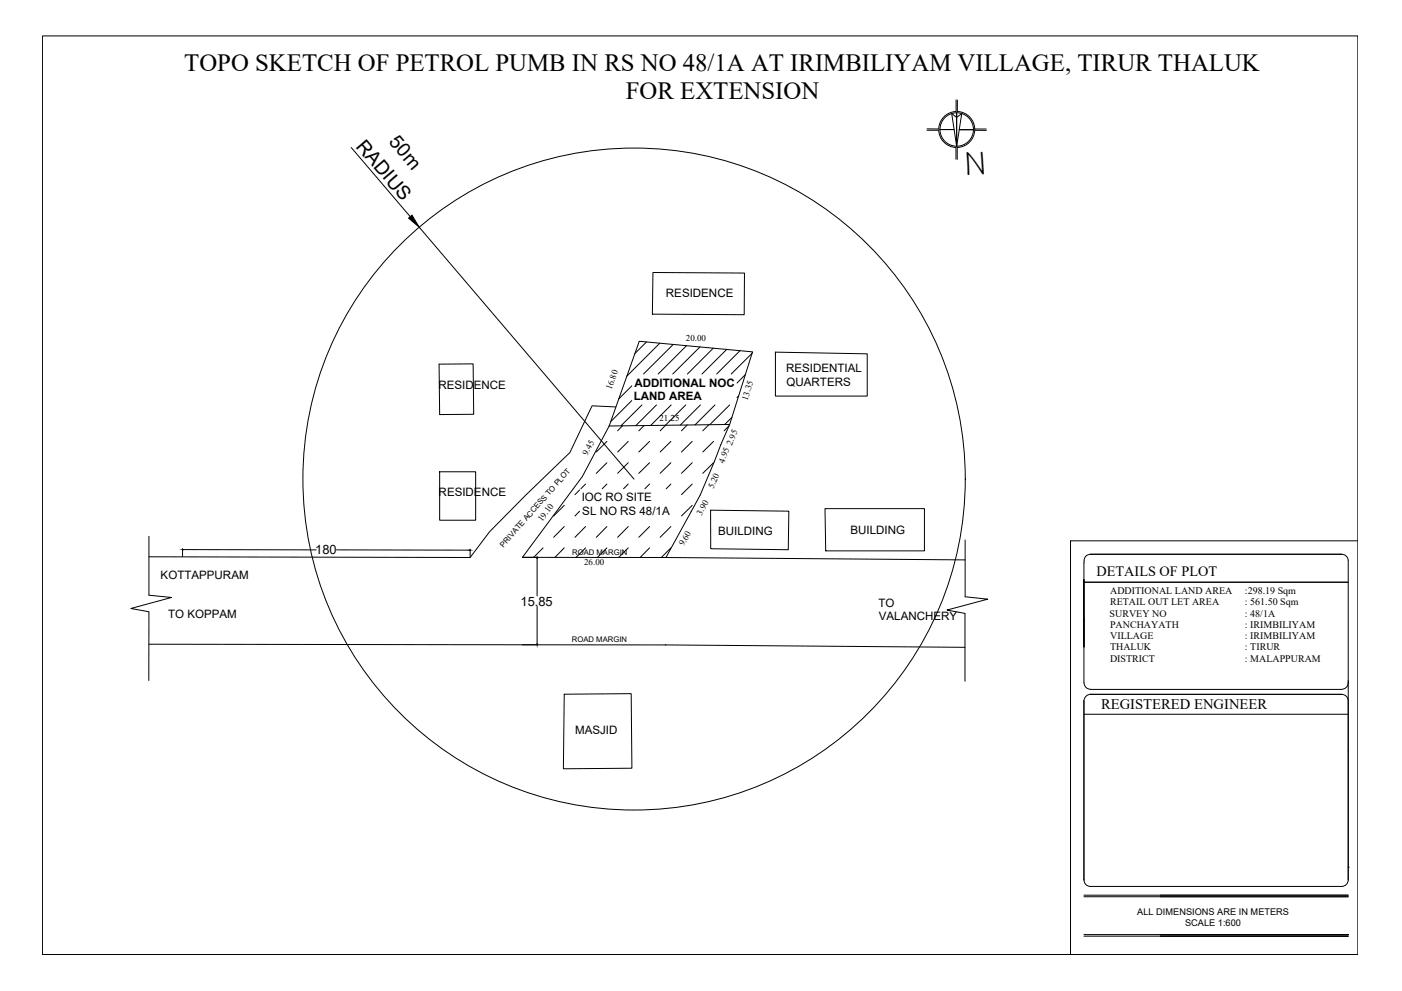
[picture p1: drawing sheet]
<svg xmlns="http://www.w3.org/2000/svg" width="420mm" height="297mm" viewBox="0 0 420 297" stroke-linecap="round" stroke-linejoin="round" font-family="sans-serif">
<!-- layer: 0 -->
<g fill="none" stroke="#000" stroke-width=".3">
<path d="M12.7 10.8h394.2v275.3h-394.2zM277.8 38.6l3.5 .1M277.8 39h3.5M281.3 39a5.4 5.4 0 0 0 5.2 5.2M281.7 38.8h4.2M285.2 34.1l1.5 1.1 1.5-1.1-1.5 9.8zM286.5 29.9v3.5M286.5 33.4a5.4 5.4 0 0 0-5.2 5.2M286.7 33.8v10.1M286.9 30v3.5M286.9 33.4a5.4 5.4 0 0 1 5.2 5.4M287.5 38.9h4.2"/>
<path d="M292.1 38.7h3.5M295.6 39.1l-3.5-.1a5.4 5.4 0 0 1-5.2 5.2M105.3 44.2l17.7 20.8M286.5 44.3v3.4M286.9 44.3v3.5M125.6 68.1l64.4 75.5M195.7 81.7l27.4 .1-.1 12.5-27.5-.1zM131.6 109.1h10.2l.2 15.1-10.2 .1zM189.3 115.7l-3.9 3.9M191.6 102.3l33.9 3.2-6.8 21.7-8.9 21.2-10.2 18.7h-43l17.9-24.3 8.1-15.1zM193.7 102.5l-3.4 3.5M197.7 102.9l-9.9 9.8"/>
<path d="M201.7 103.3l-8.9 8.8M205.8 103.6l-8.6 8.5M209.8 104l-8.2 8.1M213.8 104.4l-7.8 7.7M217.8 104.7l-7.4 7.4M221.3 118.7l-.4 .5M221.8 105.1l-7 7M223.4 112.3l-2.5 2.5M225.4 105.9l-6.3 6.2M232.4 105.6l27.5 .5v12.6h-27.5zM181.9 132.3l-3.2 3.2M181.9 138.7l-3.2 3.2"/>
<path d="M184.5 122l-7.1-.4-6.6 14.1-13.1 12.6-11 11.1-5.8 7.7-96.3-.2M186.6 127.6l-1.5 1.5M188.3 132.3l-3.2 3.2M188.3 138.7l-3.2 3.2M189.3 120.1l-6.3 6.3M192.4 121.4l-6.3 6.2M193.1 127.5l-1.7 1.6M194.7 132.3l-3.3 3.2M194.7 138.7l-3.3 3.2M196.7 121.4l-6.1 6.2M199.5 127.4l-1.7 1.7M201.1 132.3l-3.3 3.2"/>
<path d="M201.1 138.7l-3.3 3.2M201.1 121.4l-6.1 6.1M205.5 121.4l-6.1 6M206 127.4l-1.8 1.7M207.4 132.3l-3.2 3.2M207.4 138.7l-3.2 3.2M209.9 121.4l-6 6M212.4 127.3l-1.8 1.8M213.8 132.3l-3.2 3.2M213.8 138.7l-3.2 3.2M214.3 121.4l-6 6M218.5 127.6l-1.5 1.5"/>
<path d="M218.7 121.4l-6 5.9M218.7 127.2l-36.1 .5M219.3 125.1l-2.1 2.1M131.8 141.4h10.8v14.5h-10.8zM169.1 151.5l-3.2 3.2M169.1 157.8l-3.2 3.3M173.7 146.9l-1.4 1.4M173.7 153.2l-1.4 1.5M175.5 145.1l-1.4 1.4M175.5 157.8l-3.2 3.3M181.9 145.1l-1.4 1.4M181.9 157.8l-3.2 3.3"/>
<path d="M188.3 145.1l-1.4 1.4M188.3 157.8l-3.2 3.3M194.7 145.1l-1.4 1.4M194.7 157.8l-3.3 3.3M201.1 145.1l-1.4 1.4M201.1 157.8l-3.3 3.3M207.4 145.1l-3.2 3.2M207.4 151.5l-3.2 3.2M213 152.9l23.4 .3-.2 11.6-23.2-.3zM247.2 152.5h29.8v12.6h-29.5zM44.6 160.8v17.6l6.8 .7-12.2 3.3 5.4 1v20.6M54.7 164.4v2.4"/>
<path d="M55 164.7l39.8 .1M100.9 164.8l39.7 .1M140.9 164.6v2.4M156.6 167.1h4.7M161 167.4v11.2M162.7 164.2l-2.8 2.9M169.1 164.2l-2.8 2.9M175.5 164.2l-2.9 2.9M181.9 164.2l-2.9 2.9M188.3 164.2l-2.9 2.9M194.7 164.2l-2.9 2.9M199.6 167.1l89.6 .7"/>
<path d="M201.1 164.2l-2.9 2.9M289.2 161.9v17l6.8 .7-12.2 3.3 5.4 1v20.3M324.8 174.5h79.2M326.8 166.1h75.3M326.8 166.1a2.05 2.05 0 0 0-1.9 2.6l-.1 25.2v-20.2M402.1 166.1a1.97 1.97 0 0 1 1.9 1.8v36.8M406.9 162.1h-86.1v124M44.6 193.1l154.9 .2M161 181.7v11.3M199.4 193.3l89.8 .7M324.8 185.4v19.3M169.1 208.1l20.1-.2 .2 22.4-20.6 .1z"/>
<path d="M324.8 210l.1 53.7a1.88 1.88 0 0 0 1.9 2h75.3M324.8 214.1h79.2M324.9 204.6a1.93 1.93 0 0 0 1.9 2M326.8 206.6h75.3M326.8 208.1h75.3M326.8 208.1a2.1 2.1 0 0 0-2 2M402.1 208.1a1.97 1.97 0 0 1 1.9 2M404 204v59.7a1.97 1.97 0 0 1-1.9 2M404 204.6a1.97 1.97 0 0 1-1.9 2M404 225v.1M404 259.9h.1M324.8 268.8h79.2"/>
<path d="M324.8 268.3h79.2M324.8 280.1h79.2M324.8 280.6h79.2"/>
<circle cx="286.7" cy="38.8" r="5"/>
<circle cx="190" cy="143.6" r="99.2"/>
</g>
<path d="M122.4 65.4l1.1-.9 2.1 3.6zM54.7 164.7h.3zM140.6 164.9h.3zM161 167.1l.1 .3zM160.9 193l.1 .3z" fill="#000" stroke="#000" stroke-width=".3"/>
<text font-size="10.6" x="295.4" y="45.2" transform="rotate(177 295.4 45.2)">N</text>
<g font-size="7.4">
<text x="55.2" y="21.3">TOPO SKETCH OF PETROL PUMB IN RS NO 48/1A AT IRIMBILIYAM VILLAGE, TIRUR THALUK</text>
<text x="187.6" y="29.7">FOR EXTENSION</text>
</g>
<g font-size="5.8">
<text x="106.5" y="43.9" transform="rotate(50 106.5 43.9)">RADIUS</text>
<text x="116.3" y="42.6" transform="rotate(50 116.3 42.6)">50m</text>
</g>
<text font-size="4.4" x="330" y="212.6">REGISTERED ENGINEER</text>
<text font-size="4.3" x="328.6" y="172.8">DETAILS OF PLOT</text>
<g font-size="3.9">
<text x="94.5" y="166.2">180</text>
<text x="156" y="181.5">15.85</text>
</g>
<g font-size="3.5">
<text x="199.6" y="89">RESIDENCE</text>
<text x="235.6" y="111.6">RESIDENTIAL</text>
<text x="131.4" y="116.7">RESIDENCE</text>
<text x="190.2" y="115.9">ADDITIONAL NOC</text>
<text x="235.7" y="115.8">QUARTERS</text>
<text x="189.9" y="120">LAND AREA</text>
<text x="131.5" y="148.6">RESIDENCE</text>
<text x="174.3" y="150.2">IOC RO SITE</text>
<text x="174.5" y="154.4">SL NO RS 48/1A</text>
<text x="215.2" y="160.4">BUILDING</text>
<text x="254.9" y="160">BUILDING</text>
<text x="48.1" y="173.5">KOTTAPPURAM</text>
<text x="50.4" y="185.1">TO KOPPAM</text>
<text x="263.3" y="181.8">TO</text>
<text x="263.4" y="185.9">VALANCHERY</text>
<text x="172.4" y="220.1">MASJID</text>
</g>
<g font-size="3">
<text x="332.7" y="178">ADDITIONAL LAND AREA</text>
<text x="373.1" y="178">:298.19 Sqm</text>
<text x="332.5" y="184.8">SURVEY NO</text>
<text x="332.7" y="181.4">RETAIL OUT LET AREA</text>
<text x="373.1" y="181.4">: 561.50 Sqm</text>
<text x="373.1" y="184.8">: 48/1A</text>
<text x="332.7" y="188.2">PANCHAYATH</text>
<text x="332.7" y="191.6">VILLAGE</text>
<text x="373.1" y="188.2">: IRIMBILIYAM</text>
<text x="373.1" y="191.6">: IRIMBILIYAM</text>
<text x="332.7" y="195">THALUK</text>
<text x="373.1" y="195">: TIRUR</text>
<text x="332.7" y="198.3">DISTRICT</text>
<text x="373.1" y="198.3">: MALAPPURAM</text>
</g>
<g font-size="2.8">
<text x="340.8" y="274.2">ALL DIMENSIONS ARE IN METERS</text>
<text x="355.1" y="277.5">SCALE 1:600</text>
</g>
<g font-size="2.7">
<text x="205.5" y="102.1">20.00</text>
<text x="183.3" y="117" transform="rotate(-71 183.3 117)">16.80</text>
<text x="224" y="120.2" transform="rotate(-72 224 120.2)">13.35</text>
<text x="197.6" y="126.3" transform="rotate(-1 197.6 126.3)">21.25</text>
<text x="176.1" y="136.6" transform="rotate(-63 176.1 136.6)">9.45</text>
<text x="219.3" y="133.6" transform="rotate(-67 219.3 133.6)">2.95</text>
<text x="217" y="139" transform="rotate(-69 217 139)">4.95</text>
<text x="213.8" y="146.7" transform="rotate(-67 213.8 146.7)">5.20</text>
<text x="210.2" y="154.5" transform="rotate(-61 210.2 154.5)">3.90</text>
<text x="162.4" y="156.5" transform="rotate(-54 162.4 156.5)">19.10</text>
<text x="204.9" y="163.8" transform="rotate(-62 204.9 163.8)">9.60</text>
<text x="175.1" y="169.4">26.00</text>
</g>
<g font-size="2.3">
<text x="150.9" y="164.2" transform="rotate(-49 150.9 164.2)">PRIVATE ACCESS TO PLOT</text>
<text x="171.5" y="166.4">ROAD MARGIN</text>
<text x="171.4" y="192.5">ROAD MARGIN</text>
</g>
</svg>
